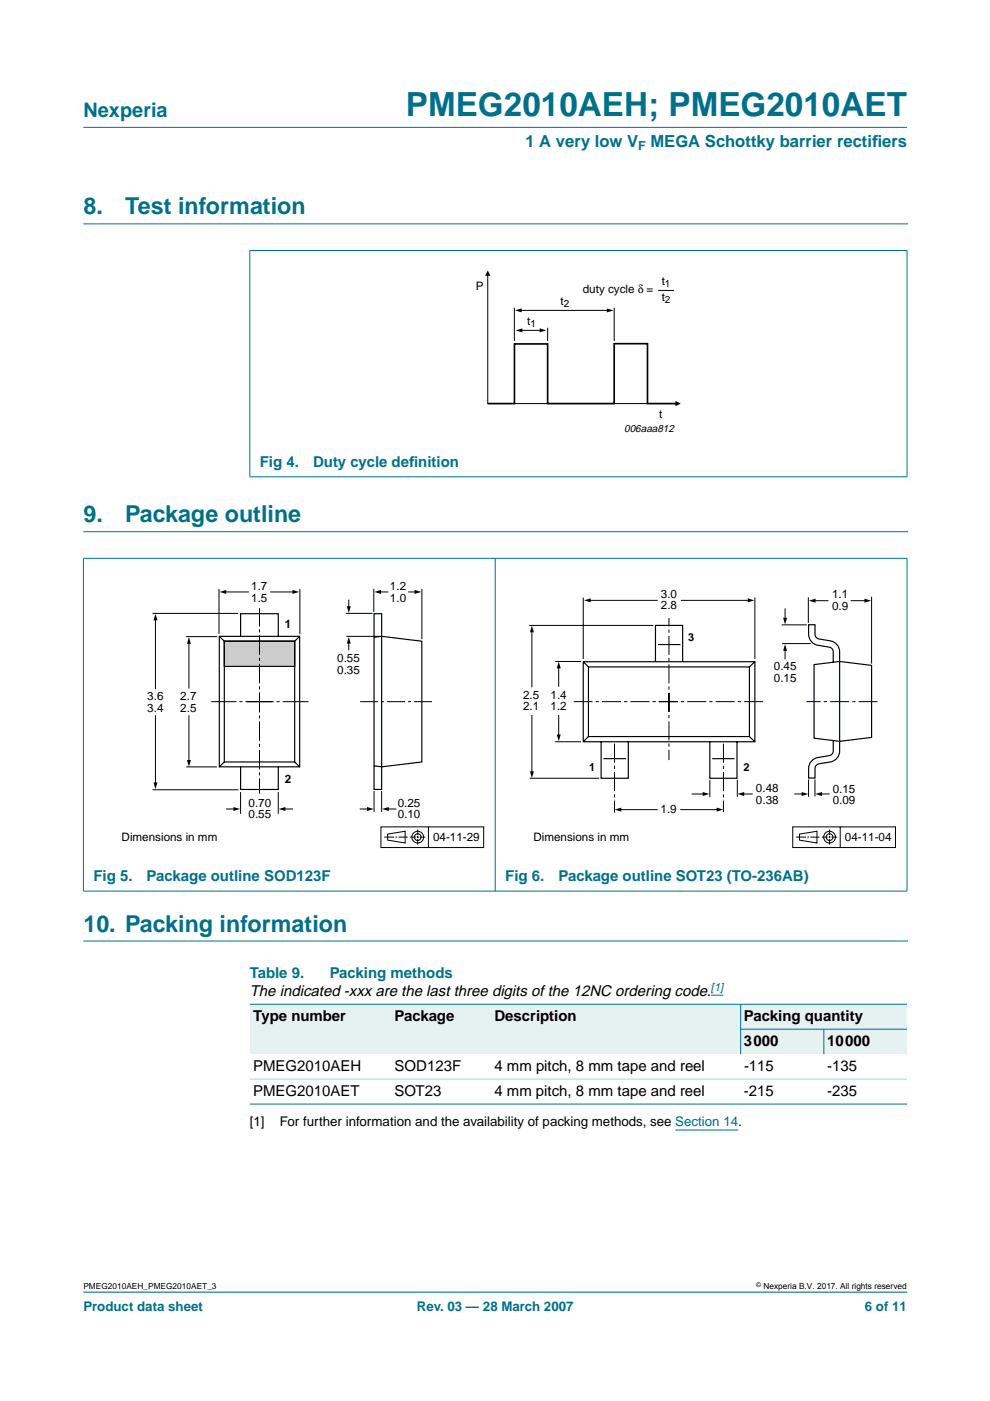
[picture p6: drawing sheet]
<svg xmlns="http://www.w3.org/2000/svg" width="210mm" height="297mm" viewBox="0 0 210 297" stroke-linecap="round" stroke-linejoin="round" font-family="sans-serif">
<path d="M17.7 47.5h174.7M17.7 112.7h174.7M17.7 199.5h174.7M192.3 273.9h-174.6" fill="none" stroke="#00708a" stroke-width=".21"/>
<g fill="#00708a" stroke="#00708a" stroke-width=".21">
<path d="M17.7 27h174.6z"/>
<path d="M53 53.2v47.8z"/>
<path d="M192.3 53.2v47.8z"/>
<path d="M52.9 53.1h139.5z"/>
<path d="M52.9 101.1h139.5z"/>
<path d="M17.7 118.4v70.5z"/>
<path d="M105 118.3v70.7z"/>
<path d="M192.3 118.4v70.5z"/>
<path d="M17.6 118.4h174.8z"/>
<path d="M17.6 188.9h174.8z"/>
</g>
<path d="M143.2 239.6h13.3" fill="none" stroke="#00f" stroke-width=".21"/>
<path d="M103.4 58.2v27.4h40.1M109.1 65.2v7.1M110.3 65.8h18.8M110.5 70h4.2M116.1 69.5v2.8M130.2 65.2v7.1M139.5 61.6h3.4" fill="none" stroke="#000" stroke-width=".21"/>
<path d="M103.4 85.6h5.7v-12.7h7v12.7h14.1v-12.7h7.1v12.7h6.2" fill="none" stroke="#000" stroke-width=".35"/>
<path d="M103.4 57.3l.6 1.2h-1.2zM109.2 65.8l1.4-.4v.8zM109.3 70l1.5-.4v.9zM114.4 69.6l1.4 .4-1.4 .5zM128.7 65.4l1.4 .4-1.4 .4zM143.2 85l1.1 .6-1.1 .5z" fill="#000"/>
<path d="M47.6 135.9h14.9v5.4h-14.9z" fill="#ccc" stroke="#000" stroke-width=".21"/>
<path d="M19.8 122.7h83.1v57.3h-83.1z" fill="none" stroke="#fff" stroke-width=".21"/>
<g fill="none" stroke="#000" stroke-width=".21">
<path d="M32.3 130.1h18.2M33 131.2v14.9M39.5 135h6.5M40.1 136.2v9.8M46.4 124.9v9.5M47.7 125.5h5.1M57.3 125.5h5M63.6 124.9v9.6M73.9 127.1v1.7M73.9 136.2v1.7M79.3 124.9v4.8M80.5 125.5h1.8"/>
<path d="M86.5 125.5h1.7M89.4 124.9v10.6M33 151.6v14.6M40.1 151.7v9.7M32.3 167.4h18.2M39.5 162.6h6.5M47.9 171.5h1.9M60.2 171.5h1.9M76.3 171.5h1.8M80.8 175.3h21.7v4.4h-21.7zM81.5 177.5h2.1M82.1 171.5h1.9"/>
<path d="M82.2 176.8l3.7-.6v2.5l-3.7-.6zM83.9 177.5h.3M84.5 177.5h1.9M87 177.5h1.2M88.4 177.5h.3M88.6 175.9v1.2M88.6 177.3v.4M88.6 177.9v1.2M89 177.5h1.2M90.8 175.3v4.4"/>
<circle cx="88.6" cy="177.5" r=".71"/>
<circle cx="88.6" cy="177.5" r="1.24"/>
</g>
<g fill="#000">
<path d="M33 130.1l.4 1.4h-.9zM40.1 135.1l.4 1.4h-.9zM46.6 125.5l1.4-.4v.8zM62 125.1l1.4 .4-1.4 .4zM73.5 128.5h.9l-.5 1.4zM73.9 135l.5 1.5h-.9zM79.4 125.5l1.4-.4v.8zM87.9 125.1l1.4 .4-1.4 .4zM32.5 165.9h.9l-.4 1.4zM39.6 161.1h.9l-.4 1.5zM49.5 171.1l1.4 .4-1.4 .5zM59.1 171.5l1.4-.4v.9z"/>
<path d="M77.8 171.1l1.4 .4-1.4 .5zM81 171.5l1.4-.4v.9z"/>
</g>
<path d="M76.4 148.8h15.5" fill="none" stroke="#000" stroke-width=".21" stroke-dasharray="3.8 .6 .6 .6" stroke-linecap="butt"/>
<path d="M47.6 135.9h14.9v5.4h-14.9z" fill="#ccc" stroke="#000" stroke-width=".21"/>
<g fill="none" stroke="#000" stroke-width=".25">
<path d="M46.5 134.9h17v27.7h-17zM46.5 134.9l1.1 1M47.6 135.9h14.9v25.7h-14.9zM51 134.9v-4.8h8v4.8M63.5 134.9l-1 1M79.3 130.1h1.6v37.3h-1.6zM79.3 135.1l1.6-.2 8.5 1v25.7l-8.5 1-1.6-.2M139.5 136.7h4.8M123.7 140.3h36.4v17h-36.4zM123.7 140.3l1.1 1.1M124.8 141.4h34.1v14.8h-34.1zM124.8 156.2l-1.1 1.1"/>
<path d="M127.5 157.2v7.8h5.7v-7.8M139 140.3v-7.7h5.7v7.7M150.5 157.2v7.8h5.8v-7.8M158.9 156.2l1.2 1.1M160.1 140.3l-1.2 1.1M172.6 140.9l5.4-.7 6.8 .9v15.2l-6.8 .9-5.4-.7zM176.7 140.4v-2.2a1.01 1.01 0 0 0-.9-1l-2.4-.4a2.35 2.35 0 0 1-2-2.3v-2h1.4v2a1.01 1.01 0 0 0 .8 1l2.5 .4a2.35 2.35 0 0 1 1.9 2.3v19a3.8 3.8 0 0 1-.9 3.9l-1 .4-2.5 .4a1.01 1.01 0 0 0-.8 1v2.1h-1.4a3.8 3.8 0 0 1 1-4l1-.4 2.4-.4a1.01 1.01 0 0 0 .9-1v-2.2M47.6 161.6l-1.1 1M51 162.6v4.8h8v-4.8M62.5 161.6l1 1M127.9 160.9h4.8M151 160.9h4.7"/>
</g>
<g fill="none" stroke="#000" stroke-width=".21">
<path d="M73.3 130h5.7M73.4 134.9h7.5M112.2 132.6h26.3M112.8 133.8v11.9M123.7 126.7v13M124.9 127.3h14.5M144.4 127.3h14.4M160.1 126.7v13M165.7 132.5h5.4M165.8 136.5h6.1M166.5 129v2.3M166.5 137.7v2.1"/>
<path d="M171.4 126.6v5.5M172.6 127.4h3M180.4 127.4h3.2M184.8 126.5v14.2M112.8 151.6v12.2M117.7 140.2h5.5M117.7 157.3h5.5M118.5 141.4v4.2M118.5 151.6v4.4M51 167.9v4.7M59 167.9v4.7M79.3 167.7v4.4"/>
<path d="M80.9 167.7v4.4M112.3 165h14.7M131.4 171.7h8M144.2 171.7h8M146.6 168.3h2.7M150.5 165.3v3.7M156.3 165.3v3.6M157.5 168.3h2.1M168.1 175.3h21.8v4.4h-21.8zM168.4 168.3h1.8M168.8 177.5h2.1M169.5 176.8l3.7-.6v2.5l-3.7-.6z"/>
<path d="M171.2 177.5h.3M171.4 165.3v3.7M171.8 177.5h1.9M172.8 165.3v3.6M174 168.3h1.9M174.3 177.5h1.2M175.7 177.5h.4M175.9 175.9v1.2M175.9 177.3v.4M175.9 177.9v1.2M176.3 177.5h1.2M178.1 175.3v4.4"/>
<circle cx="175.9" cy="177.5" r=".71"/>
<circle cx="175.9" cy="177.5" r="1.24"/>
</g>
<path d="M52.4 148.8h13M57.7 148.8h-12.9" fill="none" stroke="#000" stroke-width=".21" stroke-dasharray="5.6 .6 .6 .6" stroke-linecap="butt"/>
<path d="M55 150.9v-22M55 146.9v21.4" fill="none" stroke="#000" stroke-width=".21" stroke-dasharray="4.1 .6 .6 .6" stroke-linecap="butt"/>
<path d="M107.1 122.7h83.1v57.3h-83.1z" fill="none" stroke="#fff" stroke-width=".21"/>
<g fill="#000">
<path d="M112.8 132.6l.4 1.5h-.8zM123.8 127.3l1.4-.4v.8zM158.5 126.9l1.5 .4-1.5 .4zM166 131h.9l-.4 1.4zM166.5 136.6l.4 1.4h-.9zM171.5 127.4l1.4-.5v.9zM183.3 126.9l1.4 .5-1.4 .4zM118.5 140.3l.4 1.4h-.9zM118 155.7h.9l-.4 1.4zM112.4 163.5h.8l-.4 1.4zM130.3 171.7l1.4-.5v.9zM149 167.9l1.4 .4-1.4 .5z"/>
<path d="M151.9 171.2l1.5 .5-1.5 .4zM156.4 168.3l1.4-.4v.9zM170 167.9l1.4 .4-1.4 .5zM172.9 168.3l1.4-.4v.9z"/>
</g>
<path d="M130.3 157.7v14.6M139.7 148.8h22.2M141.8 150.9v-19.9M141.8 146.9v14.3M143.7 148.8h-22M153.4 157.7v14.5M186.1 148.8h-15.1" fill="none" stroke="#000" stroke-width=".21" stroke-dasharray="4 .7 .7 .7" stroke-linecap="butt"/>
<path d="M150.7 211h2.7" fill="none" stroke="#00f" stroke-width=".21"/>
<g fill="#e6f2f2">
<path d="M53 212.9h30v10.6h-30z" fill-rule="evenodd"/>
<path d="M83 212.9h21.1v10.6h-21.1z" fill-rule="evenodd"/>
<path d="M104.1 212.9h49.4v10.6h-49.4z" fill-rule="evenodd"/>
<path d="M153.5 212.9h3.5v10.6h-3.5z" fill-rule="evenodd"/>
<path d="M157 212.9h35.3v5.3h-35.3z" fill-rule="evenodd"/>
<path d="M157 218.2h17.7v5.3h-17.7z" fill-rule="evenodd"/>
<path d="M174.7 218.2h17.6v5.3h-17.6z" fill-rule="evenodd"/>
</g>
<g fill="#00708a" stroke="#00708a" stroke-width=".21">
<path d="M157 212.9v10.6z"/>
<path d="M174.7 218.2v5.3z"/>
<path d="M53 212.9h139.3z"/>
<path d="M157 218.2h35.3z"/>
<path d="M53 234.1h139.3z"/>
</g>
<path d="M53 228.8h139.3z" fill="#b3d4db" stroke="#b3d4db" stroke-width=".21"/>
<text font-size="7.1" fill="#00708a" x="86.1" y="24.7">PMEG2010AEH; PMEG2010AET</text>
<g font-size="4.9" fill="#00708a">
<text x="17.7" y="45.5">8.</text>
<text x="26.5" y="45.5">Test information</text>
<text x="17.7" y="110.7">9.</text>
<text x="26.5" y="110.7">Package outline</text>
<text x="17.7" y="197.5">10. Packing information</text>
</g>
<text font-size="4.2" fill="#00708a" x="17.7" y="24.9">Nexperia</text>
<g font-size="3.5" fill="#00708a">
<text x="111.4" y="31.1">1 A very low V</text>
<text x="137.9" y="31.1">MEGA Schottky barrier rectif</text>
<text x="184.9" y="31.1">iers</text>
</g>
<g font-size="3.2" fill="#00708a">
<text x="55.1" y="99">Fig 4.</text>
<text x="66.4" y="99">Duty cycle def</text>
<text x="86.7" y="99">inition</text>
<text x="19.8" y="186.8">Fig 5.</text>
<text x="31.1" y="186.8">Package outline SOD123F</text>
<text x="107.1" y="186.8">Fig 6.</text>
<text x="118.4" y="186.8">Package outline SOT23 (TO-236AB)</text>
<text x="53" y="207.3">Table 9.</text>
<text x="69.9" y="207.3">Packing methods</text>
</g>
<g font-size="3.2">
<text x="53" y="211.2">The indicated -xxx are the last three digits of the 12NC ordering code.</text>
<text x="53.7" y="216.4">Type number</text>
<text x="83.7" y="216.4">Package</text>
<text x="104.8" y="216.4">Description</text>
<text x="157.7" y="216.4">Packing quantity</text>
<text x="157.7" y="221.7">3000</text>
<text x="175.4" y="221.7">10000</text>
<text x="53.7" y="227">PMEG2010AEH</text>
<text x="83.7" y="227">SOD123F</text>
<text x="104.8" y="227">4 mm pitch, 8 mm tape and reel</text>
<text x="157.7" y="227">-115</text>
<text x="175.4" y="227">-135</text>
<text x="53.7" y="232.3">PMEG2010AET</text>
<text x="83.7" y="232.3">SOT23</text>
<text x="104.8" y="232.3">4 mm pitch, 8 mm tape and reel</text>
<text x="157.7" y="232.3">-215</text>
<text x="175.4" y="232.3">-235</text>
</g>
<g font-size="2.8">
<text x="53" y="238.8">[1]</text>
<text x="59.3" y="238.8">For further information and the availability of packing methods, see Section 14.</text>
</g>
<g font-size="2.8" fill="#00708a">
<text x="17.7" y="278">Product data sheet</text>
<text x="88.4" y="278">Rev. 03 — 28 March 2007</text>
<text x="183.4" y="278">6 of 11</text>
</g>
<text font-size="2.6" fill="#00708a" x="135.3" y="31.8">F</text>
<g font-size="2.5">
<text x="100.9" y="61.5">P</text>
<text x="118.9" y="64.7">t</text>
<text x="123.6" y="62.2">duty cycle δ =</text>
<text x="140.3" y="60.4">t</text>
<text x="140.3" y="63.8">t</text>
<text x="111.8" y="68.9">t</text>
<text x="139.8" y="88.7">t</text>
<text x="53.3" y="125.1">1.7</text>
<text x="82.7" y="125.1">1.2</text>
<text x="53.3" y="127.6">1.5</text>
<text x="82.7" y="127.6">1.0</text>
<text x="140.1" y="126.7">3.0</text>
<text x="140.1" y="129.2">2.8</text>
<text x="176.4" y="126.8">1.1</text>
<text x="176.4" y="129.3">0.9</text>
<text x="60.4" y="133.1">1</text>
<text x="71.5" y="140.3">0.55</text>
<text x="71.5" y="142.8">0.35</text>
<text x="164.1" y="142.1">0.45</text>
<text x="31.2" y="148.4">3.6</text>
<text x="38.2" y="148.4">2.7</text>
<text x="110.9" y="148.1">2.5</text>
<text x="116.7" y="148.1">1.4</text>
<text x="164.1" y="144.5">0.15</text>
<text x="31.2" y="150.9">3.4</text>
<text x="38.2" y="150.9">2.5</text>
<text x="110.9" y="150.6">2.1</text>
<text x="116.7" y="150.6">1.2</text>
<text x="60.4" y="166.1">2</text>
<text x="160.3" y="168">0.48</text>
<text x="52.7" y="171">0.70</text>
<text x="52.7" y="173.5">0.55</text>
<text x="84.3" y="171">0.25</text>
<text x="84.3" y="173.5">0.10</text>
<text x="140.1" y="172.4">1.9</text>
<text x="160.3" y="170.5">0.38</text>
<text x="176.6" y="168.1">0.15</text>
<text x="176.6" y="170.5">0.09</text>
<text x="25.8" y="178.4">Dimensions in mm</text>
<text x="91.8" y="178.4">04-11-29</text>
<text x="113.1" y="178.4">Dimensions in mm</text>
<text x="179.1" y="178.4">04-11-04</text>
</g>
<text font-size="2.4" fill="#00f" x="150.7" y="210.2">[1]</text>
<g font-size="2.3">
<text x="145.9" y="135.8">3</text>
<text x="125" y="163.4">1</text>
<text x="157.7" y="163.4">2</text>
</g>
<text font-size="2.2" x="132.3" y="91.5">006aaa812</text>
<g font-size="2.1">
<text x="119.5" y="65.2">2</text>
<text x="141" y="60.9">1</text>
<text x="141" y="64.3">2</text>
<text x="112.5" y="69.4">1</text>
</g>
<g font-size="1.8">
<text x="17.7" y="273.4">PMEG2010AEH_PMEG2010AET_3</text>
<text x="161.9" y="273.4">Nexperia B.V. 2017. All rights reserved</text>
</g>
<text font-size="1.4" x="160.4" y="272.9">©</text>
</svg>
